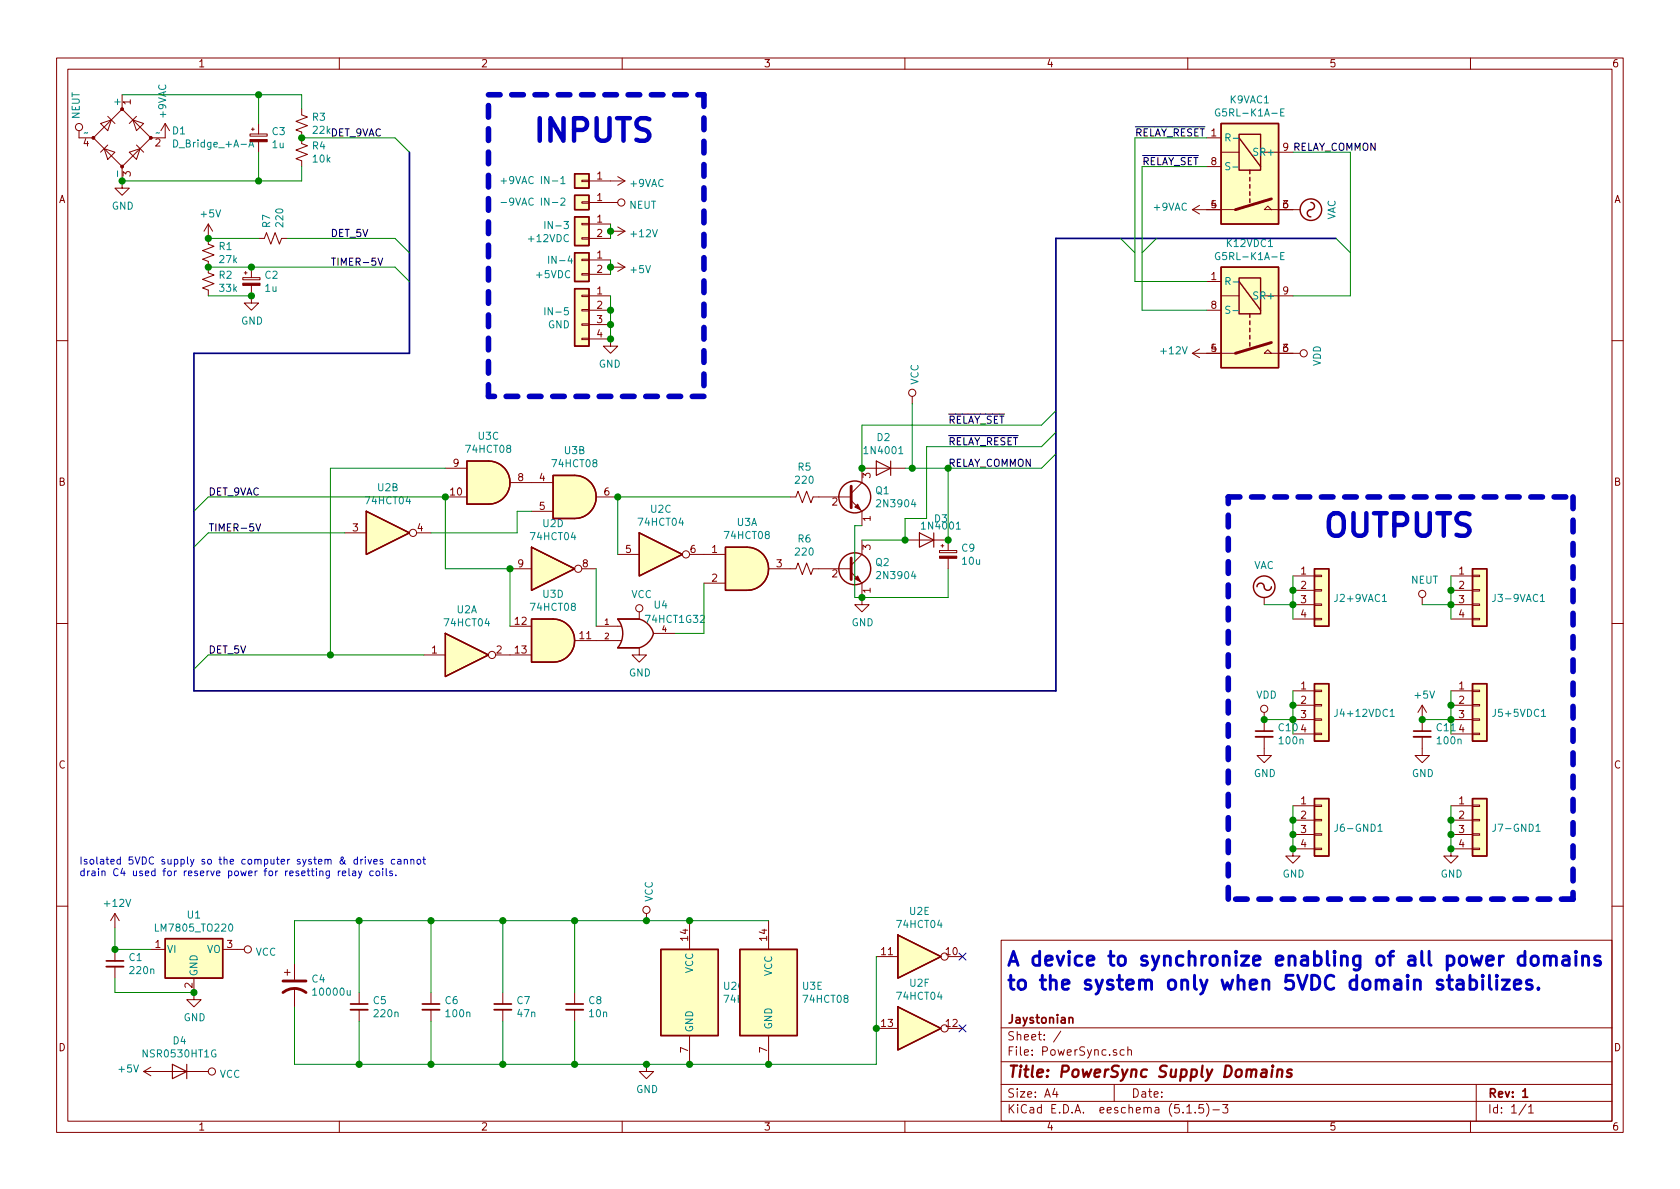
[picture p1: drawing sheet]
EESchema Schematic File Version 4
EELAYER 30 0
EELAYER END
$Descr A4 11693 8268
encoding utf-8
Sheet 1 1
Title "PowerSync Supply Domains"
Date ""
Rev "1"
Comp "Jaystonian"
Comment1 ""
Comment2 ""
Comment3 ""
Comment4 ""
$EndDescr
$Comp
L CPU2:G5RL-K1A-E K9VAC1
U 1 1
P 8700 1250
F 0 "K9VAC1" V 8133 1250 50  0000 C CNN
F 1 "G5RL-K1A-E" V 8224 1250 50  0000 C CNN
F 2 "CPU2:Relay_SPST_Omron_G5RL-K1A-E" H 9050 1200 50  0001 L CNN
F 3 "https://www.mouser.ca/datasheet/2/307/en-g5rl_uk-1061771.pdf" H 8700 1250 50  0001 C CNN
	1    8700 1250
	0    1    1    0   
$EndComp
$Comp
L CPU2:G5RL-K1A-E K12VDC1
U 1 1
P 8700 2250
F 0 "K12VDC1" V 8133 2250 50  0000 C CNN
F 1 "G5RL-K1A-E" V 8224 2250 50  0000 C CNN
F 2 "CPU2:Relay_SPST_Omron_G5RL-K1A-E" H 9050 2200 50  0001 L CNN
F 3 "https://www.mouser.ca/datasheet/2/307/en-g5rl_uk-1061771.pdf" H 8700 2250 50  0001 C CNN
	1    8700 2250
	0    1    1    0   
$EndComp
$Comp
L Power2:+5V #PWR012
U 1 1
P 4250 1850
F 0 "#PWR012" H 4250 1700 50  0001 C CNN
F 1 "+5V" V 4265 1978 50  0000 L CNN
F 2 "" H 4250 1850 50  0001 C CNN
F 3 "" H 4250 1850 50  0001 C CNN
	1    4250 1850
	0    1    1    0   
$EndComp
$Comp
L Power2:+12V #PWR011
U 1 1
P 4250 1600
F 0 "#PWR011" H 4250 1450 50  0001 C CNN
F 1 "+12V" V 4265 1728 50  0000 L CNN
F 2 "" H 4250 1600 50  0001 C CNN
F 3 "" H 4250 1600 50  0001 C CNN
	1    4250 1600
	0    1    1    0   
$EndComp
$Comp
L Connector_Generic:Conn_01x04 J2+9VAC1
U 1 1
P 9200 4100
F 0 "J2+9VAC1" H 9280 4046 50  0000 L CNN
F 1 "~" H 9280 4001 50  0000 L CNN
F 2 "Connector_Wire:SolderWirePad_1x04_P5.08mm_Drill1.5mm" H 9200 4100 50  0001 C CNN
F 3 "~" H 9200 4100 50  0001 C CNN
	1    9200 4100
	1    0    0    -1  
$EndComp
$Comp
L Connector_Generic:Conn_01x04 J3-9VAC1
U 1 1
P 10300 4100
F 0 "J3-9VAC1" H 10380 4046 50  0000 L CNN
F 1 "~" H 10380 4001 50  0000 L CNN
F 2 "Connector_Wire:SolderWirePad_1x04_P5.08mm_Drill1.5mm" H 10300 4100 50  0001 C CNN
F 3 "~" H 10300 4100 50  0001 C CNN
	1    10300 4100
	1    0    0    -1  
$EndComp
$Comp
L Connector_Generic:Conn_01x04 J4+12VDC1
U 1 1
P 9200 4900
F 0 "J4+12VDC1" H 9280 4846 50  0000 L CNN
F 1 "~" H 9280 4801 50  0000 L CNN
F 2 "Connector_Wire:SolderWirePad_1x04_P5.08mm_Drill1.5mm" H 9200 4900 50  0001 C CNN
F 3 "~" H 9200 4900 50  0001 C CNN
	1    9200 4900
	1    0    0    -1  
$EndComp
$Comp
L Connector_Generic:Conn_01x04 J5+5VDC1
U 1 1
P 10300 4900
F 0 "J5+5VDC1" H 10380 4846 50  0000 L CNN
F 1 "~" H 10380 4801 50  0000 L CNN
F 2 "Connector_Wire:SolderWirePad_1x04_P5.08mm_Drill1.5mm" H 10300 4900 50  0001 C CNN
F 3 "~" H 10300 4900 50  0001 C CNN
	1    10300 4900
	1    0    0    -1  
$EndComp
$Comp
L Connector_Generic:Conn_01x04 J6-GND1
U 1 1
P 9200 5700
F 0 "J6-GND1" H 9280 5646 50  0000 L CNN
F 1 "~" H 9280 5601 50  0000 L CNN
F 2 "Connector_Wire:SolderWirePad_1x04_P5.08mm_Drill1.5mm" H 9200 5700 50  0001 C CNN
F 3 "~" H 9200 5700 50  0001 C CNN
	1    9200 5700
	1    0    0    -1  
$EndComp
$Comp
L Power2:GND #PWR025
U 1 1
P 9000 5900
F 0 "#PWR025" H 9000 5650 50  0001 C CNN
F 1 "GND" H 9005 5727 50  0000 C CNN
F 2 "" H 9000 5900 50  0001 C CNN
F 3 "" H 9000 5900 50  0001 C CNN
	1    9000 5900
	1    0    0    -1  
$EndComp
Wire Wire Line
	9000 5600 9000 5700
Connection ~ 9000 5700
Wire Wire Line
	9000 5700 9000 5800
Connection ~ 9000 5800
Wire Wire Line
	9000 5800 9000 5900
$Comp
L Power2:+5V #PWR027
U 1 1
P 9900 5000
F 0 "#PWR027" H 9900 4850 50  0001 C CNN
F 1 "+5V" H 9915 5173 50  0000 C CNN
F 2 "" H 9900 5000 50  0001 C CNN
F 3 "" H 9900 5000 50  0001 C CNN
	1    9900 5000
	1    0    0    -1  
$EndComp
Wire Wire Line
	10100 4800 10100 4900
Connection ~ 10100 4900
Wire Wire Line
	10100 4900 10100 5000
Connection ~ 10100 5000
Wire Wire Line
	10100 5000 10100 5100
Wire Wire Line
	9900 5000 10100 5000
Wire Wire Line
	10100 4000 10100 4100
Connection ~ 10100 4100
Wire Wire Line
	10100 4100 10100 4200
Connection ~ 10100 4200
Wire Wire Line
	10100 4200 10100 4300
Wire Wire Line
	9900 4200 10100 4200
$Comp
L Power2:VDD #PWR021
U 1 1
P 8800 5000
F 0 "#PWR021" H 8800 4850 50  0001 C CNN
F 1 "VDD" H 8817 5173 50  0000 C CNN
F 2 "" H 8800 5000 50  0001 C CNN
F 3 "" H 8800 5000 50  0001 C CNN
	1    8800 5000
	1    0    0    -1  
$EndComp
Wire Wire Line
	9000 4800 9000 4900
Connection ~ 9000 4900
Wire Wire Line
	9000 4900 9000 5000
Connection ~ 9000 5000
Wire Wire Line
	9000 5000 9000 5100
Wire Wire Line
	8800 5000 9000 5000
$Comp
L Power2:VAC #PWR020
U 1 1
P 8800 4200
F 0 "#PWR020" H 8800 4100 50  0001 C CNN
F 1 "VAC" H 8800 4475 50  0000 C CNN
F 2 "" H 8800 4200 50  0001 C CNN
F 3 "" H 8800 4200 50  0001 C CNN
	1    8800 4200
	1    0    0    -1  
$EndComp
Wire Wire Line
	9000 4000 9000 4100
Connection ~ 9000 4100
Wire Wire Line
	9000 4100 9000 4200
Connection ~ 9000 4200
Wire Wire Line
	9000 4200 9000 4300
Wire Wire Line
	8800 4200 9000 4200
$Comp
L Power2:VAC #PWR023
U 1 1
P 9000 1450
F 0 "#PWR023" H 9000 1350 50  0001 C CNN
F 1 "VAC" H 9000 1725 50  0000 C CNN
F 2 "" H 9000 1450 50  0001 C CNN
F 3 "" H 9000 1450 50  0001 C CNN
	1    9000 1450
	0    1    1    0   
$EndComp
$Comp
L Power2:VDD #PWR024
U 1 1
P 9000 2450
F 0 "#PWR024" H 9000 2300 50  0001 C CNN
F 1 "VDD" H 9017 2623 50  0000 C CNN
F 2 "" H 9000 2450 50  0001 C CNN
F 3 "" H 9000 2450 50  0001 C CNN
	1    9000 2450
	0    1    1    0   
$EndComp
$Comp
L Power2:+12V #PWR019
U 1 1
P 8400 2450
F 0 "#PWR019" H 8400 2300 50  0001 C CNN
F 1 "+12V" V 8415 2578 50  0000 L CNN
F 2 "" H 8400 2450 50  0001 C CNN
F 3 "" H 8400 2450 50  0001 C CNN
	1    8400 2450
	0    -1   -1   0   
$EndComp
$Comp
L Power2:+9VAC #PWR018
U 1 1
P 8400 1450
F 0 "#PWR018" H 8400 1325 50  0001 C CNN
F 1 "+9VAC" V 8415 1578 50  0000 L CNN
F 2 "" H 8400 1450 50  0001 C CNN
F 3 "" H 8400 1450 50  0001 C CNN
	1    8400 1450
	0    -1   -1   0   
$EndComp
Wire Wire Line
	9000 2050 9400 2050
Wire Wire Line
	9400 1050 9000 1050
Wire Wire Line
	8400 1150 7950 1150
Wire Wire Line
	7950 2150 8400 2150
Wire Wire Line
	8400 1950 7900 1950
Wire Wire Line
	7900 950  8400 950 
Text Label 7900 950  0    50   ~ 0
~RELAY_RESET
Text Label 7950 1150 0    50   ~ 0
~RELAY_SET
Text Label 9000 1050 0    50   ~ 0
RELAY_COMMON
Entry Wire Line
	9400 1750 9300 1650
Entry Wire Line
	7900 1750 7800 1650
Entry Wire Line
	7950 1750 8050 1650
Text Notes 7000 6900 0    98   ~ 20
A device to synchronize enabling of all power domains \nto the system only when 5VDC domain stabilizes.
$Comp
L Device:R_Small_US R5
U 1 1
P 5600 3450
F 0 "R5" V 5805 3450 50  0000 C CNN
F 1 "220" V 5714 3450 50  0000 C CNN
F 2 "Resistor_SMD:R_0805_2012Metric_Pad1.15x1.40mm_HandSolder" H 5600 3450 50  0001 C CNN
F 3 "~" H 5600 3450 50  0001 C CNN
	1    5600 3450
	0    -1   -1   0   
$EndComp
$Comp
L 74xGxx:74LVC1G32 U4
U 1 1
P 4450 4400
F 0 "U4" H 4600 4600 50  0000 C CNN
F 1 "74HCT1G32" H 4700 4500 50  0000 C CNN
F 2 "Package_TO_SOT_SMD:SOT-353_SC-70-5" H 4450 4400 50  0001 C CNN
F 3 "http://www.ti.com/lit/sg/scyt129e/scyt129e.pdf" H 4450 4400 50  0001 C CNN
	1    4450 4400
	1    0    0    -1  
$EndComp
$Comp
L Device:CP_Small C9
U 1 1
P 6600 3850
F 0 "C9" H 6688 3896 50  0000 L CNN
F 1 "10u" H 6688 3805 50  0000 L CNN
F 2 "Capacitor_THT:CP_Radial_D5.0mm_P2.50mm" H 6600 3850 50  0001 C CNN
F 3 "~" H 6600 3850 50  0001 C CNN
	1    6600 3850
	1    0    0    -1  
$EndComp
$Comp
L Device:CP_Small C2
U 1 1
P 1750 1950
F 0 "C2" H 1838 1996 50  0000 L CNN
F 1 "1u" H 1838 1905 50  0000 L CNN
F 2 "Capacitor_THT:CP_Radial_D5.0mm_P2.50mm" H 1750 1950 50  0001 C CNN
F 3 "~" H 1750 1950 50  0001 C CNN
	1    1750 1950
	1    0    0    -1  
$EndComp
$Comp
L Device:CP_Small C3
U 1 1
P 1800 950
F 0 "C3" H 1888 996 50  0000 L CNN
F 1 "1u" H 1888 905 50  0000 L CNN
F 2 "Capacitor_THT:CP_Radial_D5.0mm_P2.50mm" H 1800 950 50  0001 C CNN
F 3 "~" H 1800 950 50  0001 C CNN
	1    1800 950 
	1    0    0    -1  
$EndComp
$Comp
L Device:CP1 C4
U 1 1
P 2050 6850
F 0 "C4" H 2165 6896 50  0000 L CNN
F 1 "10000u" H 2165 6805 50  0000 L CNN
F 2 "Capacitor_THT:CP_Radial_D16.0mm_P7.50mm" H 2050 6850 50  0001 C CNN
F 3 "~" H 2050 6850 50  0001 C CNN
	1    2050 6850
	1    0    0    -1  
$EndComp
$Comp
L Device:C_Small C8
U 1 1
P 4000 7000
F 0 "C8" H 4092 7046 50  0000 L CNN
F 1 "10n" H 4092 6955 50  0000 L CNN
F 2 "Capacitor_SMD:C_0805_2012Metric_Pad1.15x1.40mm_HandSolder" H 4000 7000 50  0001 C CNN
F 3 "~" H 4000 7000 50  0001 C CNN
	1    4000 7000
	1    0    0    -1  
$EndComp
Wire Wire Line
	4000 7100 4000 7400
Wire Wire Line
	4000 7400 4500 7400
Connection ~ 4500 7400
Wire Wire Line
	4000 6400 4500 6400
$Comp
L Power2:GND #PWR015
U 1 1
P 4500 7400
F 0 "#PWR015" H 4500 7150 50  0001 C CNN
F 1 "GND" H 4505 7227 50  0000 C CNN
F 2 "" H 4500 7400 50  0001 C CNN
F 3 "" H 4500 7400 50  0001 C CNN
	1    4500 7400
	1    0    0    -1  
$EndComp
$Comp
L Device:C_Small C7
U 1 1
P 3500 7000
F 0 "C7" H 3592 7046 50  0000 L CNN
F 1 "47n" H 3592 6955 50  0000 L CNN
F 2 "Capacitor_SMD:C_0805_2012Metric_Pad1.15x1.40mm_HandSolder" H 3500 7000 50  0001 C CNN
F 3 "~" H 3500 7000 50  0001 C CNN
	1    3500 7000
	1    0    0    -1  
$EndComp
Wire Wire Line
	3500 7100 3500 7400
Wire Wire Line
	3500 7400 4000 7400
Wire Wire Line
	3500 6400 4000 6400
$Comp
L Device:C_Small C6
U 1 1
P 3000 7000
F 0 "C6" H 3092 7046 50  0000 L CNN
F 1 "100n" H 3092 6955 50  0000 L CNN
F 2 "Capacitor_SMD:C_0805_2012Metric_Pad1.15x1.40mm_HandSolder" H 3000 7000 50  0001 C CNN
F 3 "~" H 3000 7000 50  0001 C CNN
	1    3000 7000
	1    0    0    -1  
$EndComp
Wire Wire Line
	3000 7100 3000 7400
Wire Wire Line
	3000 7400 3500 7400
Wire Wire Line
	3000 6400 3500 6400
Connection ~ 4000 6400
Connection ~ 3500 6400
Connection ~ 3500 7400
Connection ~ 4000 7400
$Comp
L Device:R_Small_US R3
U 1 1
P 2100 850
F 0 "R3" H 2168 896 50  0000 L CNN
F 1 "22k" H 2168 805 50  0000 L CNN
F 2 "Resistor_SMD:R_0805_2012Metric_Pad1.15x1.40mm_HandSolder" H 2100 850 50  0001 C CNN
F 3 "~" H 2100 850 50  0001 C CNN
	1    2100 850 
	1    0    0    -1  
$EndComp
$Comp
L Device:R_Small_US R4
U 1 1
P 2100 1050
F 0 "R4" H 2168 1096 50  0000 L CNN
F 1 "10k" H 2168 1005 50  0000 L CNN
F 2 "Resistor_SMD:R_0805_2012Metric_Pad1.15x1.40mm_HandSolder" H 2100 1050 50  0001 C CNN
F 3 "~" H 2100 1050 50  0001 C CNN
	1    2100 1050
	1    0    0    -1  
$EndComp
$Comp
L Power2:+9VAC #PWR01
U 1 1
P 1150 950
F 0 "#PWR01" H 1150 825 50  0001 C CNN
F 1 "+9VAC" V 1165 1078 50  0000 L CNN
F 2 "" H 1150 950 50  0001 C CNN
F 3 "" H 1150 950 50  0001 C CNN
	1    1150 950 
	-1   0    0    -1  
$EndComp
$Comp
L Device:R_Small_US R6
U 1 1
P 5600 3950
F 0 "R6" V 5805 3950 50  0000 C CNN
F 1 "220" V 5714 3950 50  0000 C CNN
F 2 "Resistor_SMD:R_0805_2012Metric_Pad1.15x1.40mm_HandSolder" H 5600 3950 50  0001 C CNN
F 3 "~" H 5600 3950 50  0001 C CNN
	1    5600 3950
	0    -1   -1   0   
$EndComp
$Comp
L Transistor_BJT:2N3904 Q1
U 1 1
P 5900 3450
F 0 "Q1" H 6090 3496 50  0000 L CNN
F 1 "2N3904" H 6090 3405 50  0000 L CNN
F 2 "Package_TO_SOT_THT:TO-92_Inline_Wide" H 6100 3375 50  0001 L CIN
F 3 "https://www.fairchildsemi.com/datasheets/2N/2N3904.pdf" H 5900 3450 50  0001 L CNN
	1    5900 3450
	1    0    0    -1  
$EndComp
$Comp
L Transistor_BJT:2N3904 Q2
U 1 1
P 5900 3950
F 0 "Q2" H 6090 3996 50  0000 L CNN
F 1 "2N3904" H 6090 3905 50  0000 L CNN
F 2 "Package_TO_SOT_THT:TO-92_Inline_Wide" H 6100 3875 50  0001 L CIN
F 3 "https://www.fairchildsemi.com/datasheets/2N/2N3904.pdf" H 5900 3950 50  0001 L CNN
	1    5900 3950
	1    0    0    -1  
$EndComp
Wire Wire Line
	6000 3650 5950 3650
Wire Wire Line
	5950 3650 5950 4150
Wire Wire Line
	5950 4150 6000 4150
$Comp
L Power2:GND #PWR016
U 1 1
P 6000 4150
F 0 "#PWR016" H 6000 3900 50  0001 C CNN
F 1 "GND" H 6005 3977 50  0000 C CNN
F 2 "" H 6000 4150 50  0001 C CNN
F 3 "" H 6000 4150 50  0001 C CNN
	1    6000 4150
	1    0    0    -1  
$EndComp
Connection ~ 6000 4150
$Comp
L Diode:1N4001 D2
U 1 1
P 6150 3250
F 0 "D2" H 6150 3466 50  0000 C CNN
F 1 "1N4001" H 6150 3375 50  0000 C CNN
F 2 "Diode_THT:D_DO-41_SOD81_P10.16mm_Horizontal" H 6150 3075 50  0001 C CNN
F 3 "http://www.vishay.com/docs/88503/1n4001.pdf" H 6150 3250 50  0001 C CNN
	1    6150 3250
	-1   0    0    -1  
$EndComp
$Comp
L Diode:1N4001 D3
U 1 1
P 6450 3750
F 0 "D3" H 6350 3900 50  0000 C CNN
F 1 "1N4001" H 6350 3850 50  0000 C CNN
F 2 "Diode_THT:D_DO-41_SOD81_P10.16mm_Horizontal" H 6450 3575 50  0001 C CNN
F 3 "http://www.vishay.com/docs/88503/1n4001.pdf" H 6450 3750 50  0001 C CNN
	1    6450 3750
	-1   0    0    -1  
$EndComp
Wire Wire Line
	6300 3250 6350 3250
Wire Wire Line
	6600 3250 6600 3750
Wire Wire Line
	6600 3950 6600 4150
Wire Wire Line
	6600 4150 6000 4150
Connection ~ 6600 3750
Wire Wire Line
	6000 3750 6300 3750
Text Label 6600 3250 0    50   ~ 0
RELAY_COMMON
Text Label 6600 3100 0    50   ~ 0
~RELAY_RESET
Text Label 6600 2950 0    50   ~ 0
~RELAY_SET
Wire Wire Line
	6300 3750 6300 3600
Wire Wire Line
	6300 3600 6450 3600
Wire Wire Line
	6450 3600 6450 3100
Connection ~ 6300 3750
Entry Wire Line
	7250 3100 7350 3000
Entry Wire Line
	7250 3250 7350 3150
Entry Wire Line
	7250 2950 7350 2850
Wire Wire Line
	6450 3100 7250 3100
Wire Wire Line
	6600 3250 7250 3250
Connection ~ 6600 3250
Wire Wire Line
	6000 3250 6000 2950
Wire Wire Line
	6000 2950 7250 2950
Connection ~ 6000 3250
Wire Wire Line
	6350 3250 6350 2800
Connection ~ 6350 3250
Wire Wire Line
	6350 3250 6600 3250
$Comp
L Device:C_Small C5
U 1 1
P 2500 7000
F 0 "C5" H 2592 7046 50  0000 L CNN
F 1 "220n" H 2592 6955 50  0000 L CNN
F 2 "Capacitor_SMD:C_0805_2012Metric_Pad1.15x1.40mm_HandSolder" H 2500 7000 50  0001 C CNN
F 3 "~" H 2500 7000 50  0001 C CNN
	1    2500 7000
	1    0    0    -1  
$EndComp
Wire Wire Line
	2500 7100 2500 7400
Wire Wire Line
	2500 7400 3000 7400
Wire Wire Line
	2500 6400 3000 6400
Wire Wire Line
	2050 6400 2500 6400
Connection ~ 2500 6400
Wire Wire Line
	2050 7000 2050 7400
Connection ~ 2500 7400
Connection ~ 3000 6400
Connection ~ 3000 7400
$Comp
L Device:C_Small C11
U 1 1
P 9900 5100
F 0 "C11" H 9992 5146 50  0000 L CNN
F 1 "100n" H 9992 5055 50  0000 L CNN
F 2 "Capacitor_SMD:C_0805_2012Metric_Pad1.15x1.40mm_HandSolder" H 9900 5100 50  0001 C CNN
F 3 "~" H 9900 5100 50  0001 C CNN
	1    9900 5100
	1    0    0    -1  
$EndComp
$Comp
L Device:C_Small C10
U 1 1
P 8800 5100
F 0 "C10" H 8892 5146 50  0000 L CNN
F 1 "100n" H 8892 5055 50  0000 L CNN
F 2 "Capacitor_SMD:C_0805_2012Metric_Pad1.15x1.40mm_HandSolder" H 8800 5100 50  0001 C CNN
F 3 "~" H 8800 5100 50  0001 C CNN
	1    8800 5100
	1    0    0    -1  
$EndComp
Connection ~ 9900 5000
$Comp
L Power2:GND #PWR022
U 1 1
P 8800 5200
F 0 "#PWR022" H 8800 4950 50  0001 C CNN
F 1 "GND" H 8805 5027 50  0000 C CNN
F 2 "" H 8800 5200 50  0001 C CNN
F 3 "" H 8800 5200 50  0001 C CNN
	1    8800 5200
	1    0    0    -1  
$EndComp
$Comp
L Power2:GND #PWR028
U 1 1
P 9900 5200
F 0 "#PWR028" H 9900 4950 50  0001 C CNN
F 1 "GND" H 9905 5027 50  0000 C CNN
F 2 "" H 9900 5200 50  0001 C CNN
F 3 "" H 9900 5200 50  0001 C CNN
	1    9900 5200
	1    0    0    -1  
$EndComp
$Comp
L Connector_Generic:Conn_01x01 IN-1
U 1 1
P 4050 1250
F 0 "IN-1" H 4250 1250 50  0000 C CNN
F 1 "+9VAC" H 4500 1250 50  0000 C CNN
F 2 "Connector_Wire:SolderWirePad_1x01_Drill1.5mm" H 4050 1250 50  0001 C CNN
F 3 "~" H 4050 1250 50  0001 C CNN
	1    4050 1250
	-1   0    0    1   
$EndComp
$Comp
L Connector_Generic:Conn_01x01 IN-2
U 1 1
P 4050 1400
F 0 "IN-2" H 4250 1400 50  0000 C CNN
F 1 "-9VAC" H 4500 1400 50  0000 C CNN
F 2 "Connector_Wire:SolderWirePad_1x01_Drill1.5mm" H 4050 1400 50  0001 C CNN
F 3 "~" H 4050 1400 50  0001 C CNN
	1    4050 1400
	-1   0    0    1   
$EndComp
$Comp
L Connector_Generic:Conn_01x04 J7-GND1
U 1 1
P 10300 5700
F 0 "J7-GND1" H 10380 5646 50  0000 L CNN
F 1 "~" H 10380 5601 50  0000 L CNN
F 2 "Connector_Wire:SolderWirePad_1x04_P5.08mm_Drill1.5mm" H 10300 5700 50  0001 C CNN
F 3 "~" H 10300 5700 50  0001 C CNN
	1    10300 5700
	1    0    0    -1  
$EndComp
$Comp
L Power2:GND #PWR029
U 1 1
P 10100 5900
F 0 "#PWR029" H 10100 5650 50  0001 C CNN
F 1 "GND" H 10105 5727 50  0000 C CNN
F 2 "" H 10100 5900 50  0001 C CNN
F 3 "" H 10100 5900 50  0001 C CNN
	1    10100 5900
	1    0    0    -1  
$EndComp
Wire Wire Line
	10100 5600 10100 5700
Connection ~ 10100 5900
Connection ~ 10100 5700
Wire Wire Line
	10100 5700 10100 5800
Connection ~ 10100 5800
Wire Wire Line
	10100 5800 10100 5900
$Comp
L Connector_Generic:Conn_01x02 IN-3
U 1 1
P 4050 1550
F 0 "IN-3" H 4130 1542 50  0000 L CNN
F 1 "+12VDC" H 4130 1451 50  0000 L CNN
F 2 "Connector_Wire:SolderWirePad_1x02_P5.08mm_Drill1.5mm" H 4050 1550 50  0001 C CNN
F 3 "~" H 4050 1550 50  0001 C CNN
	1    4050 1550
	-1   0    0    -1  
$EndComp
Wire Wire Line
	4250 1550 4250 1600
Connection ~ 4250 1600
Wire Wire Line
	4250 1600 4250 1650
$Comp
L Connector_Generic:Conn_01x02 IN-4
U 1 1
P 4050 1800
F 0 "IN-4" H 4200 1800 50  0000 C CNN
F 1 "+5VDC" H 4250 1700 50  0000 C CNN
F 2 "Connector_Wire:SolderWirePad_1x02_P5.08mm_Drill1.5mm" H 4050 1800 50  0001 C CNN
F 3 "~" H 4050 1800 50  0001 C CNN
	1    4050 1800
	-1   0    0    -1  
$EndComp
Wire Wire Line
	4250 1800 4250 1850
Connection ~ 4250 1850
Wire Wire Line
	4250 1850 4250 1900
$Comp
L Connector_Generic:Conn_01x04 IN-5
U 1 1
P 4050 2150
F 0 "IN-5" H 4130 2142 50  0000 L CNN
F 1 "GND" H 4130 2051 50  0000 L CNN
F 2 "Connector_Wire:SolderWirePad_1x04_P5.08mm_Drill1.5mm" H 4050 2150 50  0001 C CNN
F 3 "~" H 4050 2150 50  0001 C CNN
	1    4050 2150
	-1   0    0    -1  
$EndComp
$Comp
L Power2:GND #PWR013
U 1 1
P 4250 2350
F 0 "#PWR013" H 4250 2100 50  0001 C CNN
F 1 "GND" H 4255 2177 50  0000 C CNN
F 2 "" H 4250 2350 50  0001 C CNN
F 3 "" H 4250 2350 50  0001 C CNN
	1    4250 2350
	-1   0    0    -1  
$EndComp
Wire Wire Line
	4250 2050 4250 2150
Connection ~ 4250 2350
Connection ~ 4250 2150
Wire Wire Line
	4250 2150 4250 2250
Connection ~ 4250 2250
Wire Wire Line
	4250 2250 4250 2350
$Comp
L Power2:NEUT #PWR010
U 1 1
P 4250 1400
F 0 "#PWR010" H 4250 1250 50  0001 C CNN
F 1 "NEUT" V 4267 1528 50  0000 L CNN
F 2 "" H 4250 1400 50  0001 C CNN
F 3 "" H 4250 1400 50  0001 C CNN
	1    4250 1400
	0    1    1    0   
$EndComp
$Comp
L Power2:+9VAC #PWR09
U 1 1
P 4250 1250
F 0 "#PWR09" H 4250 1125 50  0001 C CNN
F 1 "+9VAC" V 4265 1378 50  0000 L CNN
F 2 "" H 4250 1250 50  0001 C CNN
F 3 "" H 4250 1250 50  0001 C CNN
	1    4250 1250
	0    1    1    0   
$EndComp
$Comp
L Power2:NEUT #PWR026
U 1 1
P 9900 4200
F 0 "#PWR026" H 9900 4050 50  0001 C CNN
F 1 "NEUT" H 9917 4373 50  0000 C CNN
F 2 "" H 9900 4200 50  0001 C CNN
F 3 "" H 9900 4200 50  0001 C CNN
	1    9900 4200
	1    0    0    -1  
$EndComp
$Comp
L Power2:NEUT #PWR04
U 1 1
P 550 950
F 0 "#PWR04" H 550 800 50  0001 C CNN
F 1 "NEUT" V 567 1078 50  0000 L CNN
F 2 "" H 550 950 50  0001 C CNN
F 3 "" H 550 950 50  0001 C CNN
	1    550  950 
	-1   0    0    -1  
$EndComp
$Comp
L Power2:GND #PWR03
U 1 1
P 850 1250
F 0 "#PWR03" H 850 1000 50  0001 C CNN
F 1 "GND" H 855 1077 50  0000 C CNN
F 2 "" H 850 1250 50  0001 C CNN
F 3 "" H 850 1250 50  0001 C CNN
	1    850  1250
	1    0    0    -1  
$EndComp
Connection ~ 9000 5900
Connection ~ 8800 5000
Wire Notes Line width 39
	8550 3450 10950 3450
Wire Notes Line width 39
	10950 3450 10950 6250
Wire Notes Line width 39
	10950 6250 8550 6250
Wire Notes Line width 39
	8550 6250 8550 3450
Text Notes 9200 3750 0    157  ~ 31
OUTPUTS
Text Notes 3700 1000 0    157  ~ 31
INPUTS
Wire Notes Line width 39
	3400 650  4900 650 
Wire Notes Line width 39
	4900 650  4900 2750
Wire Notes Line width 39
	4900 2750 3400 2750
Wire Notes Line width 39
	3400 2750 3400 650 
Wire Bus Line
	7350 1650 9300 1650
$Comp
L Power2:+12V #PWR02
U 1 1
P 800 6450
F 0 "#PWR02" H 800 6300 50  0001 C CNN
F 1 "+12V" H 815 6623 50  0000 C CNN
F 2 "" H 800 6450 50  0001 C CNN
F 3 "" H 800 6450 50  0001 C CNN
	1    800  6450
	1    0    0    -1  
$EndComp
$Comp
L Regulator_Linear:LM7805_TO220 U1
U 1 1
P 1350 6600
F 0 "U1" H 1350 6842 50  0000 C CNN
F 1 "LM7805_TO220" H 1350 6751 50  0000 C CNN
F 2 "Package_TO_SOT_THT:TO-220-3_Vertical" H 1350 6825 50  0001 C CIN
F 3 "http://www.fairchildsemi.com/ds/LM/LM7805.pdf" H 1350 6550 50  0001 C CNN
	1    1350 6600
	1    0    0    -1  
$EndComp
Wire Wire Line
	800  6450 800  6600
Wire Wire Line
	800  6600 1050 6600
$Comp
L Device:C_Small C1
U 1 1
P 800 6700
F 0 "C1" H 892 6746 50  0000 L CNN
F 1 "220n" H 892 6655 50  0000 L CNN
F 2 "Capacitor_SMD:C_0805_2012Metric_Pad1.15x1.40mm_HandSolder" H 800 6700 50  0001 C CNN
F 3 "~" H 800 6700 50  0001 C CNN
	1    800  6700
	1    0    0    -1  
$EndComp
Wire Wire Line
	800  6800 800  6900
Wire Wire Line
	800  6900 1350 6900
Connection ~ 1350 6900
$Comp
L Power2:GND #PWR05
U 1 1
P 1350 6900
F 0 "#PWR05" H 1350 6650 50  0001 C CNN
F 1 "GND" H 1355 6727 50  0000 C CNN
F 2 "" H 1350 6900 50  0001 C CNN
F 3 "" H 1350 6900 50  0001 C CNN
	1    1350 6900
	1    0    0    -1  
$EndComp
$Comp
L Power2:VCC #PWR07
U 1 1
P 1650 6600
F 0 "#PWR07" H 1650 6450 50  0001 C CNN
F 1 "VCC" V 1667 6728 50  0000 L CNN
F 2 "" H 1650 6600 50  0001 C CNN
F 3 "" H 1650 6600 50  0001 C CNN
	1    1650 6600
	0    1    1    0   
$EndComp
$Comp
L Power2:VCC #PWR014
U 1 1
P 4500 6400
F 0 "#PWR014" H 4500 6250 50  0001 C CNN
F 1 "VCC" V 4517 6528 50  0000 L CNN
F 2 "" H 4500 6400 50  0001 C CNN
F 3 "" H 4500 6400 50  0001 C CNN
	1    4500 6400
	1    0    0    -1  
$EndComp
$Comp
L Power2:VCC #PWR017
U 1 1
P 6350 2800
F 0 "#PWR017" H 6350 2650 50  0001 C CNN
F 1 "VCC" V 6367 2928 50  0000 L CNN
F 2 "" H 6350 2800 50  0001 C CNN
F 3 "" H 6350 2800 50  0001 C CNN
	1    6350 2800
	1    0    0    -1  
$EndComp
Connection ~ 4500 6400
$Comp
L 74xx:74LS08 U3
U 1 1
P 5200 3950
F 0 "U3" H 5200 4275 50  0000 C CNN
F 1 "74HCT08" H 5200 4184 50  0000 C CNN
F 2 "Package_SO:TSSOP-14_4.4x5mm_P0.65mm" H 5200 3950 50  0001 C CNN
F 3 "http://www.ti.com/lit/gpn/sn74LS08" H 5200 3950 50  0001 C CNN
	1    5200 3950
	1    0    0    -1  
$EndComp
$Comp
L 74xx:74LS08 U3
U 2 1
P 4000 3450
F 0 "U3" H 4000 3775 50  0000 C CNN
F 1 "74HCT08" H 4000 3684 50  0000 C CNN
F 2 "Package_SO:TSSOP-14_4.4x5mm_P0.65mm" H 4000 3450 50  0001 C CNN
F 3 "http://www.ti.com/lit/gpn/sn74LS08" H 4000 3450 50  0001 C CNN
	2    4000 3450
	1    0    0    -1  
$EndComp
$Comp
L 74xx:74LS08 U3
U 3 1
P 3400 3350
F 0 "U3" H 3400 3675 50  0000 C CNN
F 1 "74HCT08" H 3400 3584 50  0000 C CNN
F 2 "Package_SO:TSSOP-14_4.4x5mm_P0.65mm" H 3400 3350 50  0001 C CNN
F 3 "http://www.ti.com/lit/gpn/sn74LS08" H 3400 3350 50  0001 C CNN
	3    3400 3350
	1    0    0    -1  
$EndComp
$Comp
L 74xx:74LS08 U3
U 4 1
P 3850 4450
F 0 "U3" H 3850 4775 50  0000 C CNN
F 1 "74HCT08" H 3850 4684 50  0000 C CNN
F 2 "Package_SO:TSSOP-14_4.4x5mm_P0.65mm" H 3850 4450 50  0001 C CNN
F 3 "http://www.ti.com/lit/gpn/sn74LS08" H 3850 4450 50  0001 C CNN
	4    3850 4450
	1    0    0    -1  
$EndComp
$Comp
L 74xx:74LS08 U3
U 5 1
P 5350 6900
F 0 "U3" H 5580 6946 50  0000 L CNN
F 1 "74HCT08" H 5580 6855 50  0000 L CNN
F 2 "Package_SO:TSSOP-14_4.4x5mm_P0.65mm" H 5350 6900 50  0001 C CNN
F 3 "http://www.ti.com/lit/gpn/sn74LS08" H 5350 6900 50  0001 C CNN
	5    5350 6900
	1    0    0    -1  
$EndComp
Wire Wire Line
	4500 6400 4800 6400
Wire Wire Line
	4800 6400 5350 6400
Wire Wire Line
	4500 7400 4800 7400
Wire Wire Line
	4800 7400 5350 7400
Connection ~ 800  6600
$Comp
L Device:R_Small_US R1
U 1 1
P 1450 1750
F 0 "R1" H 1518 1796 50  0000 L CNN
F 1 "27k" H 1518 1705 50  0000 L CNN
F 2 "Resistor_SMD:R_0805_2012Metric_Pad1.15x1.40mm_HandSolder" H 1450 1750 50  0001 C CNN
F 3 "~" H 1450 1750 50  0001 C CNN
	1    1450 1750
	1    0    0    -1  
$EndComp
$Comp
L Device:R_Small_US R2
U 1 1
P 1450 1950
F 0 "R2" H 1518 1996 50  0000 L CNN
F 1 "33k" H 1518 1905 50  0000 L CNN
F 2 "Resistor_SMD:R_0805_2012Metric_Pad1.15x1.40mm_HandSolder" H 1450 1950 50  0001 C CNN
F 3 "~" H 1450 1950 50  0001 C CNN
	1    1450 1950
	1    0    0    -1  
$EndComp
Wire Wire Line
	1450 2050 1750 2050
Wire Wire Line
	1450 1850 1750 1850
Connection ~ 1450 1850
Connection ~ 2100 950 
Connection ~ 1750 1850
$Comp
L Power2:GND #PWR08
U 1 1
P 1750 2050
F 0 "#PWR08" H 1750 1800 50  0001 C CNN
F 1 "GND" H 1755 1877 50  0000 C CNN
F 2 "" H 1750 2050 50  0001 C CNN
F 3 "" H 1750 2050 50  0001 C CNN
	1    1750 2050
	1    0    0    -1  
$EndComp
Connection ~ 1750 2050
Wire Wire Line
	2100 1150 2100 1250
Wire Wire Line
	2100 1250 1800 1250
Wire Wire Line
	1800 1050 1800 1250
Wire Wire Line
	2100 650  2100 750 
Wire Wire Line
	1800 850  1800 650 
Wire Wire Line
	1800 650  2100 650 
$Comp
L Power2:+5V #PWR06
U 1 1
P 1450 1650
F 0 "#PWR06" H 1450 1500 50  0001 C CNN
F 1 "+5V" H 1465 1823 50  0000 C CNN
F 2 "" H 1450 1650 50  0001 C CNN
F 3 "" H 1450 1650 50  0001 C CNN
	1    1450 1650
	1    0    0    -1  
$EndComp
Wire Wire Line
	2050 7400 2500 7400
Wire Wire Line
	4700 4400 4900 4400
Wire Wire Line
	4900 4400 4900 4050
Text Label 2300 950  0    50   ~ 0
DET_9VAC
Entry Wire Line
	2750 950  2850 1050
Wire Wire Line
	2100 950  2750 950 
Text Label 2300 1650 0    50   ~ 0
DET_5V
Text Label 2300 1850 0    50   ~ 0
TIMER-5V
Entry Wire Line
	2750 1650 2850 1750
Entry Wire Line
	2750 1850 2850 1950
Wire Wire Line
	1750 1850 2750 1850
Wire Wire Line
	4150 3950 4150 4350
Wire Wire Line
	3550 4350 3550 3950
Text Label 1450 4550 0    50   ~ 0
DET_5V
Entry Wire Line
	1450 4550 1350 4650
Text Label 1450 3700 0    50   ~ 0
TIMER-5V
Entry Wire Line
	1450 3700 1350 3800
Text Label 1450 3450 0    50   ~ 0
DET_9VAC
Entry Wire Line
	1450 3450 1350 3550
$Comp
L 74xx:74LS04 U2
U 1 1
P 3250 4550
F 0 "U2" H 3250 4867 50  0000 C CNN
F 1 "74HCT04" H 3250 4776 50  0000 C CNN
F 2 "Package_SO:TSSOP-14_4.4x5mm_P0.65mm" H 3250 4550 50  0001 C CNN
F 3 "http://www.ti.com/lit/gpn/sn74LS04" H 3250 4550 50  0001 C CNN
	1    3250 4550
	1    0    0    -1  
$EndComp
$Comp
L 74xx:74LS04 U2
U 2 1
P 2700 3700
F 0 "U2" H 2700 4017 50  0000 C CNN
F 1 "74HCT04" H 2700 3926 50  0000 C CNN
F 2 "Package_SO:TSSOP-14_4.4x5mm_P0.65mm" H 2700 3700 50  0001 C CNN
F 3 "http://www.ti.com/lit/gpn/sn74LS04" H 2700 3700 50  0001 C CNN
	2    2700 3700
	1    0    0    -1  
$EndComp
$Comp
L 74xx:74LS04 U2
U 3 1
P 4600 3850
F 0 "U2" H 4600 4167 50  0000 C CNN
F 1 "74HCT04" H 4600 4076 50  0000 C CNN
F 2 "Package_SO:TSSOP-14_4.4x5mm_P0.65mm" H 4600 3850 50  0001 C CNN
F 3 "http://www.ti.com/lit/gpn/sn74LS04" H 4600 3850 50  0001 C CNN
	3    4600 3850
	1    0    0    -1  
$EndComp
$Comp
L 74xx:74LS04 U2
U 4 1
P 3850 3950
F 0 "U2" H 3850 4267 50  0000 C CNN
F 1 "74HCT04" H 3850 4176 50  0000 C CNN
F 2 "Package_SO:TSSOP-14_4.4x5mm_P0.65mm" H 3850 3950 50  0001 C CNN
F 3 "http://www.ti.com/lit/gpn/sn74LS04" H 3850 3950 50  0001 C CNN
	4    3850 3950
	1    0    0    -1  
$EndComp
$Comp
L 74xx:74LS04 U2
U 5 1
P 6400 6650
F 0 "U2" H 6400 6967 50  0000 C CNN
F 1 "74HCT04" H 6400 6876 50  0000 C CNN
F 2 "Package_SO:TSSOP-14_4.4x5mm_P0.65mm" H 6400 6650 50  0001 C CNN
F 3 "http://www.ti.com/lit/gpn/sn74LS04" H 6400 6650 50  0001 C CNN
	5    6400 6650
	1    0    0    -1  
$EndComp
$Comp
L 74xx:74LS04 U2
U 6 1
P 6400 7150
F 0 "U2" H 6400 7467 50  0000 C CNN
F 1 "74HCT04" H 6400 7376 50  0000 C CNN
F 2 "Package_SO:TSSOP-14_4.4x5mm_P0.65mm" H 6400 7150 50  0001 C CNN
F 3 "http://www.ti.com/lit/gpn/sn74LS04" H 6400 7150 50  0001 C CNN
	6    6400 7150
	1    0    0    -1  
$EndComp
$Comp
L 74xx:74LS04 U2
U 7 1
P 4800 6900
F 0 "U2" H 5030 6946 50  0000 L CNN
F 1 "74HCT04" H 5030 6855 50  0000 L CNN
F 2 "Package_SO:TSSOP-14_4.4x5mm_P0.65mm" H 4800 6900 50  0001 C CNN
F 3 "http://www.ti.com/lit/gpn/sn74LS04" H 4800 6900 50  0001 C CNN
	7    4800 6900
	1    0    0    -1  
$EndComp
Connection ~ 4800 6400
Connection ~ 4800 7400
Wire Wire Line
	2050 6400 2050 6700
Wire Wire Line
	2500 6400 2500 6900
Wire Wire Line
	3000 6400 3000 6900
Wire Wire Line
	3500 6400 3500 6900
Wire Wire Line
	4000 6400 4000 6900
Connection ~ 3550 3950
Wire Wire Line
	4300 3450 5500 3450
Wire Wire Line
	3100 3950 3100 3450
Wire Wire Line
	3100 3950 3550 3950
Wire Wire Line
	4300 3850 4300 3450
Connection ~ 4300 3450
Wire Wire Line
	3600 3700 3600 3550
Wire Wire Line
	3600 3550 3700 3550
Wire Wire Line
	3000 3700 3600 3700
Wire Wire Line
	1450 3450 3100 3450
Connection ~ 3100 3450
Wire Wire Line
	2300 3250 3100 3250
Wire Wire Line
	1450 4550 2300 4550
Wire Wire Line
	6100 6650 6100 7150
Wire Wire Line
	5350 7400 6100 7400
Wire Wire Line
	6100 7400 6100 7150
Connection ~ 5350 7400
Connection ~ 6100 7150
NoConn ~ 6700 6650
NoConn ~ 6700 7150
Wire Bus Line
	1350 4800 7350 4800
Wire Bus Line
	2850 2450 1350 2450
Wire Wire Line
	1800 1250 850  1250
Connection ~ 1800 1250
Wire Wire Line
	1800 650  850  650 
Connection ~ 1800 650 
Text Notes 550  6100 0    50   ~ 0
Isolated 5VDC supply so the computer system & drives cannot\ndrain C4 used for reserve power for resetting relay coils.
$Comp
L Power2:GND #PWR0101
U 1 1
P 4450 4500
F 0 "#PWR0101" H 4450 4250 50  0001 C CNN
F 1 "GND" H 4455 4327 50  0000 C CNN
F 2 "" H 4450 4500 50  0001 C CNN
F 3 "" H 4450 4500 50  0001 C CNN
	1    4450 4500
	1    0    0    -1  
$EndComp
$Comp
L Power2:VCC #PWR0102
U 1 1
P 4450 4300
F 0 "#PWR0102" H 4450 4150 50  0001 C CNN
F 1 "VCC" H 4467 4473 50  0000 C CNN
F 2 "" H 4450 4300 50  0001 C CNN
F 3 "" H 4450 4300 50  0001 C CNN
	1    4450 4300
	1    0    0    -1  
$EndComp
Wire Wire Line
	1450 3700 2400 3700
Wire Wire Line
	2300 3250 2300 4550
Connection ~ 2300 4550
Wire Wire Line
	2300 4550 2950 4550
$Comp
L Device:R_Small_US R7
U 1 1
P 1900 1650
F 0 "R7" H 1968 1696 50  0000 L CNN
F 1 "220" H 1968 1605 50  0000 L CNN
F 2 "Resistor_SMD:R_0805_2012Metric_Pad1.15x1.40mm_HandSolder" H 1900 1650 50  0001 C CNN
F 3 "~" H 1900 1650 50  0001 C CNN
	1    1900 1650
	0    -1   -1   0   
$EndComp
Wire Wire Line
	2000 1650 2750 1650
Wire Wire Line
	1800 1650 1450 1650
Connection ~ 1450 1650
$Comp
L Diode:1N4001 D4
U 1 1
P 1250 7450
F 0 "D4" H 1250 7666 50  0000 C CNN
F 1 "NSR0530HT1G" H 1250 7575 50  0000 C CNN
F 2 "Diode_SMD:D_SOD-323_HandSoldering" H 1250 7275 50  0001 C CNN
F 3 "http://www.vishay.com/docs/88503/1n4001.pdf" H 1250 7450 50  0001 C CNN
	1    1250 7450
	-1   0    0    -1  
$EndComp
$Comp
L Power2:VCC #PWR0103
U 1 1
P 1400 7450
F 0 "#PWR0103" H 1400 7300 50  0001 C CNN
F 1 "VCC" V 1417 7578 50  0000 L CNN
F 2 "" H 1400 7450 50  0001 C CNN
F 3 "" H 1400 7450 50  0001 C CNN
	1    1400 7450
	0    1    1    0   
$EndComp
$Comp
L Power2:+5V #PWR0104
U 1 1
P 1100 7450
F 0 "#PWR0104" H 1100 7300 50  0001 C CNN
F 1 "+5V" V 1115 7578 50  0000 L CNN
F 2 "" H 1100 7450 50  0001 C CNN
F 3 "" H 1100 7450 50  0001 C CNN
	1    1100 7450
	0    -1   -1   0   
$EndComp
$Comp
L Device:D_Bridge_+A-A D1
U 1 1
P 850 950
F 0 "D1" V 896 606 50  0000 R CNN
F 1 "D_Bridge_+A-A" V 805 606 50  0000 R CNN
F 2 "Diode_THT:Diode_Bridge_15.1x15.1x6.3mm_P10.9mm" H 850 950 50  0001 C CNN
F 3 "~" H 850 950 50  0001 C CNN
	1    850  950 
	0    -1   -1   0   
$EndComp
Connection ~ 850  1250
Wire Wire Line
	7950 1150 7950 2150
Wire Wire Line
	7900 950  7900 1950
Wire Wire Line
	9400 1050 9400 2050
Wire Bus Line
	2850 1050 2850 2450
Wire Bus Line
	1350 2450 1350 4800
Wire Bus Line
	7350 1650 7350 4800
$EndSCHEMATC
